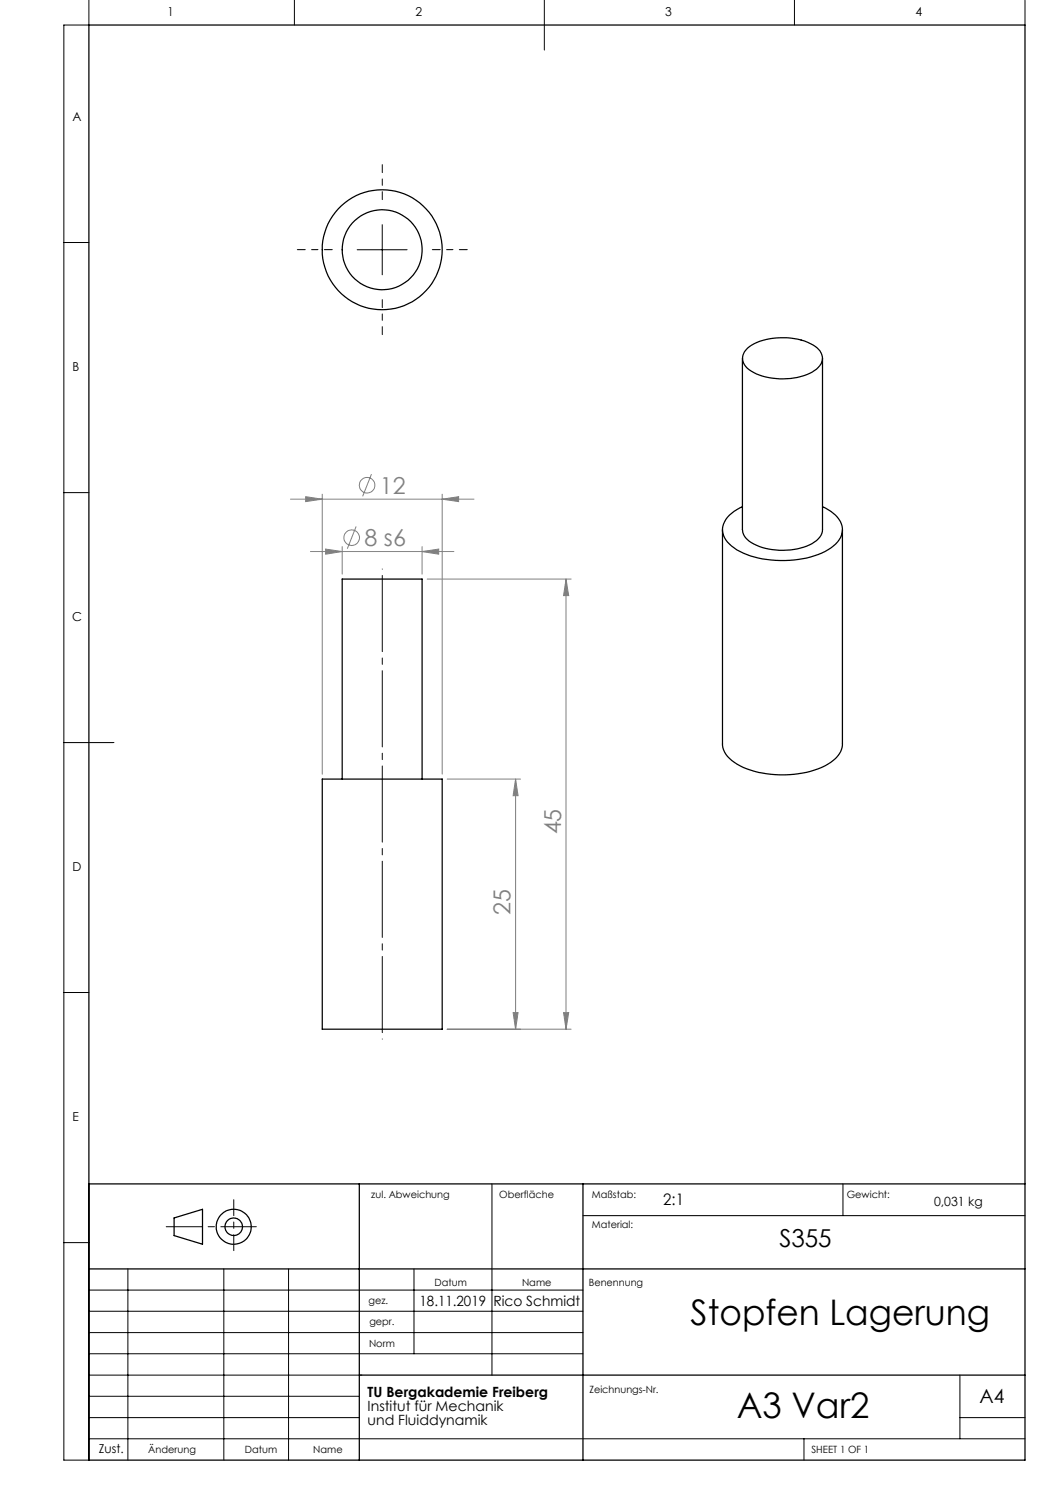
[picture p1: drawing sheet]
<svg xmlns="http://www.w3.org/2000/svg" width="210mm" height="297mm" viewBox="0 0 210 297" stroke-linecap="round" stroke-linejoin="round" font-family="sans-serif">
<g fill="none" stroke="#808080" stroke-width=".2">
<path d="M58.1 99.8h36.7M61.1 99.3l3.4 .5-3.4 .5zM64.5 98.8v56M74.3 94.8l-1.8 4.5M88.4 99.8l3.3-.5v1zM88.4 98.8v56M62.1 110.3h28.7M65.1 109.8l3.3 .5-3.3 .5zM68.4 109.3v5.5M71.2 105.3l-1.7 4.4M84.4 110.3l3.3-.5v1zM84.4 109.3v5.5"/>
<path d="M85.4 115.8h28.8M113.2 115.8l.5 3.3h-1zM113.2 115.8v90M89.4 155.8h14.7M103.1 155.8l.5 3.3h-1zM103.1 155.8v50M89.4 205.8h24.8M102.6 202.5h1l-.5 3.3zM112.7 202.5h1l-.5 3.3z"/>
<circle cx="73.4" cy="97.1" r="1.56"/>
<circle cx="70.3" cy="107.5" r="1.56"/>
</g>
<g fill="none" stroke="#000" stroke-width=".25">
<path d="M17.8 5h187.2v287h-187.2zM17.8 236.8h187.2M71.9 236.8v55.2M116.6 236.8v55.2M17.8 253.8h187.2M34.8 243.6l5.7-1.7v6.9l-5.7-1.7zM71.9 275h133.1"/>
<circle cx="46.7" cy="245.4" r="1.74"/>
<circle cx="46.7" cy="245.4" r="3.5"/>
</g>
<path d="M76.5 207.8v-94" fill="none" stroke="#000" stroke-width=".2" stroke-dasharray="15.2 1.3 1.3 1.3" stroke-dashoffset="-1.3"/>
<path d="M76.5 39.9v-7M66.5 49.9h-7M76.5 59.9v7M86.5 49.9h7" fill="none" stroke="#000" stroke-width=".2" stroke-dasharray="15.2 1.3 1.3 1.3" stroke-dashoffset="13.6"/>
<g fill="none" stroke="#000" stroke-width=".2">
<path d="M17.8 0v5h-5v287h5v-55.2M58.9 0v5M108.9 0v10M158.9 0v5M205 0v5M12.8 48.5h5M71.4 49.9h10M76.4 44.9v10.1M12.8 98.5h5M12.8 148.5h10M12.8 198.5h5M98.4 236.8v38.2"/>
<path d="M168.6 236.8v6.3M12.8 248.5h5M17.8 258h98.8M25.6 253.8v38.2M44.8 253.8v38.2M57.7 253.8v38.2M82.8 253.8v17M116.6 243.1h88.4M17.8 270.8h98.8M17.8 266.5h98.8M17.8 262.3h98.8M17.8 279.3h54.1"/>
<path d="M17.8 275h54.6M192 275v12.8M17.8 287.8h187.2M17.8 283.5h54.1M160.8 287.8v4.2M192 283.5h13"/>
</g>
<path d="M33.3 245.3h18" fill="none" stroke="#000" stroke-width=".2" stroke-dasharray="15.2 1.3 1.3 1.3" stroke-dashoffset="8.1"/>
<path d="M46.8 239.9v10.2" fill="none" stroke="#000" stroke-width=".2" stroke-dasharray="15.2 1.3 1.3 1.3" stroke-dashoffset="12.1"/>
<g fill="#808080">
<path d="M65.1 109.8l3.3 .5-3.3 .5zM84.4 110.3l3.3-.5v1zM61.1 99.3l3.4 .5-3.4 .5zM88.4 99.8l3.3-.5v1z"/>
<path d="M102.6 202.5h1l-.5 3.3zM103.1 155.8l.5 3.3h-1zM112.7 202.5h1l-.5 3.3zM113.2 115.8l.5 3.3h-1z"/>
</g>
<g fill="none" stroke="#000" stroke-width=".25">
<path d="M148.5 71.6v34.3a3.7 3.7 0 0 0 2.8 3.1 13.5 13.5 0 0 0 11.6-.6 2.98 2.98 0 0 0 1.6-2.5v-34.3M149.5 69.6a12.7 12.7 0 0 1 10.7-1.6 5.6 5.6 0 0 1 4.2 2.9 2.66 2.66 0 0 1-1.5 3.2 13.1 13.1 0 0 1-13.1-.2 2.6 2.6 0 0 1-.3-4.3zM144.5 105.9v42.9a4.9 4.9 0 0 0 2.9 4 20.3 20.3 0 0 0 18.2 0 4.9 4.9 0 0 0 2.9-4v-42.9M148.5 101.3a5.9 5.9 0 0 0-4 4.4 5 5 0 0 0 2.9 4.3 20.4 20.4 0 0 0 18.2 0 4.7 4.7 0 0 0 2.8-4.8 6.2 6.2 0 0 0-3.9-3.9M64.5 155.8h23.9v50h-23.9zM68.4 155.8v-40h16v40"/>
<circle cx="76.4" cy="49.9" r="8"/>
<circle cx="76.5" cy="49.9" r="12"/>
</g>
<g font-size="7.1">
<text x="138.1" y="265.1">Stopfen Lagerung</text>
<text x="147.4" y="283.5">A3 Var2</text>
</g>
<text font-size="4.9" x="155.9" y="249.5">S355</text>
<g font-size="4.7" fill="#808080">
<text x="76" y="98.7">12</text>
<text x="72.9" y="109.2">8 s6</text>
<text x="112.2" y="166.9" transform="rotate(-90 112.2 166.9)">45</text>
<text x="102.1" y="183.1" transform="rotate(-90 102.1 183.1)">25</text>
</g>
<text font-size="3.9" x="195.9" y="280.6">A4</text>
<text font-size="3.2" x="132.7" y="241.1">2:1</text>
<g font-size="2.8">
<text x="83.9" y="261.1">18.11.2019</text>
<text x="98.7" y="261.1">Rico Schmidt</text>
<text x="73.5" y="279.4">TU Bergakademie Freiberg</text>
<text x="73.5" y="282.2">Institut für Mechanik</text>
<text x="73.5" y="285">und Fluiddynamik</text>
</g>
<g font-size="2.5">
<text x="33.5" y="3.2">1</text>
<text x="83.1" y="3.2">2</text>
<text x="133.1" y="3.2">3</text>
<text x="183.1" y="3.2">4</text>
<text x="14.5" y="24.2">A</text>
<text x="14.5" y="74.2">B</text>
<text x="14.5" y="124.2">C</text>
<text x="14.5" y="174.2">D</text>
<text x="14.5" y="224.2">E</text>
<text x="186.8" y="241.1">0,031 kg</text>
<text x="19.8" y="290.5">Zust.</text>
</g>
<g font-size="2">
<text x="74.3" y="239.6">zul. Abweichung</text>
<text x="99.9" y="239.6">Oberfläche</text>
<text x="118.4" y="239.6">Maßstab:</text>
<text x="169.3" y="239.6">Gewicht:</text>
<text x="118.4" y="245.6">Material:</text>
<text x="86.9" y="257.2">Datum</text>
<text x="104.4" y="257.2">Name</text>
<text x="117.8" y="257.2">Benennung</text>
<text x="73.7" y="260.7">gez.</text>
<text x="73.8" y="269.4">Norm</text>
<text x="73.9" y="265">gepr.</text>
<text x="117.9" y="278.6">Zeichnungs-Nr.</text>
<text x="29.7" y="290.5">Änderung</text>
<text x="49" y="290.5">Datum</text>
<text x="62.7" y="290.5">Name</text>
<text x="162.3" y="290.6">SHEET 1 OF 1</text>
</g>
</svg>
